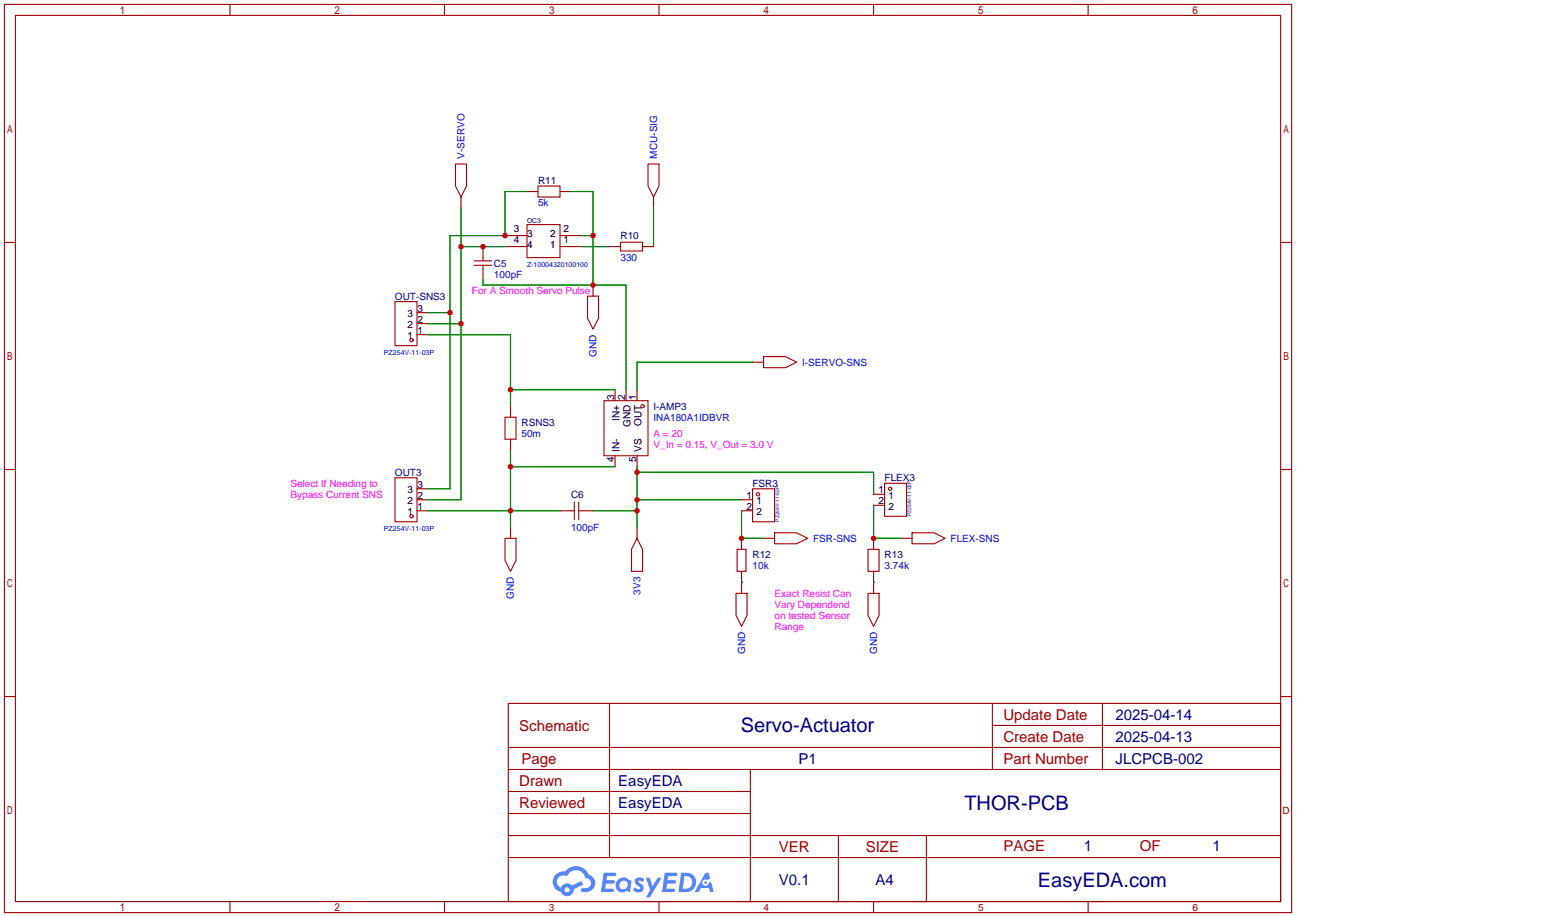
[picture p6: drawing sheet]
<svg xmlns="http://www.w3.org/2000/svg" width="357mm" height="212mm" viewBox="0 0 357 212" stroke-linecap="round" stroke-linejoin="round" font-family="sans-serif">
<g fill="none" stroke="#a10000" stroke-width=".25">
<path d="M1 1h297.2v209.6h-297.2zM3.6 3.6h292.1v204.4h-292.1zM53.1 1v2.6M102.6 1v2.6M152.1 1v2.6M201.7 1v2.6M251.2 1v2.6M1 55.9h2.6M295.7 55.9h2.5M1 108.3h2.6M295.7 108.3h2.5M1 160.7h2.6"/>
<path d="M117.3 162.3h178.4v45.7h-178.4zM117.3 177.5h178.4M117.3 172.5h178.4M140.7 162.3v35.6M173.2 177.5v30.5M229.1 162.3v15.2M229.1 167.4h66.6M254.5 162.3v15.2M295.7 160.7h2.5M117.3 182.6h55.9M117.3 197.9h178.4M117.3 192.8h178.4"/>
<path d="M117.3 187.7h55.9M193.5 192.8v15.2M213.9 192.8v15.2M53.1 208v2.6M102.6 208v2.6M152.1 208v2.6M201.7 208v2.6M251.2 208v2.6"/>
</g>
<g fill="#5487ff">
<path d="M146.9 202.7a1.3 1.3 0 0 1 1.8 .3l-.4 .6a.54 .54 0 0 0-.9-.2l.1 .2a1.28 1.28 0 0 1 .8 2 1.53 1.53 0 0 1-2.2-.3l.5-.6 .8 .5a.31 .31 0 0 0 .4-.3 .31 .31 0 0 0-.3-.4 1.12 1.12 0 0 1-.6-1.8z"/>
<path d="M149.1 202.5h.9l.6 2 1.2-2h.9l-2.7 4.6h-.9l1-1.7z"/>
<path d="M139.4 201.4h2.2a.46 .46 0 0 1 .5 0 .46 .46 0 0 1 .1 .6l-.3 .1-1.8 .1-.1 .9h1.6a.4 .4 0 0 1 .4 .4 .4 .4 0 0 1-.4 .4h-1.7l-.2 1.2h1.4a.46 .46 0 0 1 .5 0 .46 .46 0 0 1 .1 .5l-.3 .2h-2.7z"/>
<path d="M153.5 201.4h2.2a.47 .47 0 0 1 .5 0 .47 .47 0 0 1 .2 .6l-.4 .1-1.8 .1-.1 .9h1.7a.4 .4 0 0 1 .3 .4 .4 .4 0 0 1-.4 .4h-1.7l-.2 1.2h1.4a.46 .46 0 0 1 .5 0 .46 .46 0 0 1 .1 .5l-.3 .2h-2.7z"/>
<path d="M162.9 201.4h.7l.4 1.3-.7 .4a.75 .75 0 0 0-1.1 .3 .75 .75 0 0 0 .5 1 .75 .75 0 0 0 .9-.7l.5-.2 .7 2.3h-.9l-.2-.9h-1.9l-.5 .9h-.9z"/>
<path d="M157.3 201.4l-.7 4.4h1.5a2.27 2.27 0 0 0 2.6-2.2 2.27 2.27 0 0 0-2.7-2.2zM158 202.1a1.5 1.5 0 0 1 1.8 1.6 1.5 1.5 0 0 1-1.9 1.4h-.3z"/>
<path d="M142.7 203a1.6 1.6 0 0 0-.3 2.3 1.6 1.6 0 0 0 2.3 .2l.8 .3 .3-2.4-.2-.3-.4-.1a1.58 1.58 0 0 0-2.5 0zM143.3 203.5a.99 .99 0 0 1 1.6 .6 .99 .99 0 0 1-1.3 1.1 .98 .98 0 0 1-.3-1.7z"/>
<path d="M128.3 201.8a2.37 2.37 0 0 0 1.2 4 1.54 1.54 0 0 0 1.7 1 1.54 1.54 0 0 0 1.3-1.6l2.1-1.1-.5-.8-2 1a1.57 1.57 0 0 0-2.6 .5 1.5 1.5 0 0 1-.8-2.1 1.5 1.5 0 0 1 2.2-.5 2.23 2.23 0 0 1 2.3-1.4 2.23 2.23 0 0 1 2 1.8 1.16 1.16 0 0 1 1.2 1.1 1.16 1.16 0 0 1-1.1 1.2h-.6a.47 .47 0 0 0-.6 .4 .47 .47 0 0 0 .4 .5 2.14 2.14 0 0 0 2.7-1.3 2.14 2.14 0 0 0-1.3-2.7 3.2 3.2 0 0 0-5.5-.7l-1.1 .1zM130.4 205.3a.58 .58 0 0 1 1.1 0 .58 .58 0 0 1-1.1 0z"/>
<circle cx="162.9" cy="203.6" r=".28"/>
</g>
<g fill="none" stroke="#a10000" stroke-width=".25">
<path d="M105.2 37.8h2.5v5.1l-1.3 2.6-1.2-2.6zM149.6 37.8h2.5v5.1l-1.2 2.6-1.3-2.6zM111.5 59.4v.8M121.7 51.8h7.6v7.6h-7.6zM124.2 42.9h5.1v2.6h-5.1zM143.3 55.9h5v2h-5zM91.2 69.6h5.1v10.2h-5.1zM109.5 61.2h4M109.5 60.2h4M111.5 61.2v.8M135.6 68.3h2.6v5.1l-1.3 2.5-1.3-2.5zM116.6 96.3h2.5v5h-2.5z"/>
<path d="M139.4 92.5h10.2v12.7h-10.2zM176.3 82.3h5.1l2.5 1.3-2.5 1.2h-5.1zM91.2 110.2h5.1v10.2h-5.1zM131.8 117.9h.8M132.6 115.8v4.1M133.6 115.8v4.1M133.6 117.9h.8M173.7 112.8h5.1v7.6h-5.1zM204.2 111.5h5.1v7.6h-5.1zM116.6 124.2h2.5v5.1l-1.2 2.5-1.3-2.5zM147.1 124.2l1.2 2.5v5.1h-2.5v-5.1zM169.9 136.9h2.6v5.1l-1.3 2.5-1.3-2.5z"/>
<path d="M170.2 126.7h2v5.1h-2zM178.8 122.9h5.1l2.5 1.3-2.5 1.3h-5.1zM200.4 126.7h2.5v5.1h-2.5zM200.4 136.9h2.5v5.1l-1.2 2.5-1.3-2.5zM210.6 122.9h5l2.6 1.3-2.6 1.3h-5z"/>
<circle cx="95" cy="78.5" r=".38"/>
<circle cx="148.3" cy="93.7" r=".38"/>
<circle cx="95" cy="119.1" r=".38"/>
<circle cx="175" cy="114" r=".38"/>
<circle cx="205.5" cy="112.8" r=".38"/>
</g>
<g fill="none" stroke="#870000" stroke-width=".25">
<path d="M106.4 45.5v2.5M111.5 56.9v2.5M116.6 56.9h5.1M116.6 54.4h5.1M121.7 44.2h2.5M129.3 56.9h5.1M129.3 54.4h5.1M129.3 44.2h2.5M140.7 56.9h2.6M148.3 56.9h2.6M150.9 45.5v2.5M96.3 77.2h2.5"/>
<path d="M96.3 74.7h2.5M96.3 72.1h2.5M111.5 62v2.5M136.9 65.8v2.5M117.9 93.7v2.6M142 89.9v2.6M144.5 89.9v2.6M147.1 89.9v2.6M173.7 83.6h2.6M96.3 117.9h2.5M96.3 115.3h2.5M96.3 112.8h2.5"/>
<path d="M117.9 101.3v2.6M129.3 117.9h2.5M134.4 117.9h2.5M142 105.2v2.5M147.1 105.2v2.5M171.2 117.9h2.5M171.2 115.3h2.5M201.7 114h2.5M201.7 116.6h2.5M117.9 121.7v2.5M147.1 121.7v2.5M171.2 124.2v2.5"/>
<path d="M171.2 131.8v5.1M176.3 124.2h2.5M201.7 124.2v2.5M201.7 131.8v5.1M208 124.2h2.6"/>
</g>
<g fill="none" stroke="#008700" stroke-width=".25">
<path d="M106.4 48v67.3h-7.6M106.4 56.9h10.2M121.7 44.2h-5.1v10.2h-12.7v58.4h-5.1M131.8 44.2h5.1v21.6M134.4 56.9h6.3M134.4 54.4h2.5M150.9 48v8.9M98.8 74.7h7.6M98.8 77.2h19.1v16.5M98.8 72.1h5.1M111.5 64.5v1.3h33v24.1M117.9 89.9h24.1"/>
<path d="M173.7 83.6h-26.6v6.3M98.8 117.9h30.5M117.9 103.9v17.8M117.9 107.7h24.1M136.9 117.9h10.2M147.1 115.3h24.1M147.1 107.7v14M147.1 109h54.6v5M171.2 117.9v6.3h5.1M201.7 116.6v7.6h6.3M171.2 134.4h.1M201.7 134.4h.1"/>
</g>
<g fill="#c00">
<circle cx="106.4" cy="74.7" r=".63"/>
<circle cx="106.4" cy="56.9" r=".63"/>
<circle cx="111.5" cy="56.9" r=".63"/>
<circle cx="117.9" cy="89.9" r=".63"/>
<circle cx="117.9" cy="117.9" r=".63"/>
<circle cx="117.9" cy="107.7" r=".63"/>
<circle cx="116.6" cy="54.4" r=".63"/>
<circle cx="103.9" cy="72.1" r=".63"/>
<circle cx="136.9" cy="54.4" r=".63"/>
<circle cx="136.9" cy="65.8" r=".63"/>
<circle cx="147.1" cy="117.9" r=".63"/>
<circle cx="147.1" cy="115.3" r=".63"/>
<circle cx="147.1" cy="109" r=".63"/>
<circle cx="171.2" cy="124.2" r=".63"/>
<circle cx="201.7" cy="124.2" r=".63"/>
</g>
<g font-size="4.6" fill="#000080">
<text x="171" y="169">Servo-Actuator</text>
<text x="222.6" y="186.8">THOR-PCB</text>
<text x="239.6" y="204.6">EasyEDA.com</text>
</g>
<g font-size="3.5" fill="#a00000">
<text x="231.6" y="166.1">Update Date</text>
<text x="119.9" y="168.6">Schematic</text>
<text x="231.6" y="171.1">Create Date</text>
<text x="120.4" y="176.2">Page</text>
<text x="231.6" y="176.2">Part Number</text>
<text x="119.9" y="181.3">Drawn</text>
<text x="119.9" y="186.4">Reviewed</text>
<text x="179.8" y="196.5">VER</text>
<text x="199.9" y="196.5">SIZE</text>
<text x="231.6" y="196.3">PAGE</text>
<text x="263.1" y="196.3">OF</text>
</g>
<g font-size="3.5" fill="#000080">
<text x="257.6" y="166.1">2025-04-14</text>
<text x="257.6" y="171.1">2025-04-13</text>
<text x="184.3" y="176.2">P1</text>
<text x="257.6" y="176.2">JLCPCB-002</text>
<text x="142.7" y="181.3">EasyEDA</text>
<text x="142.7" y="186.4">EasyEDA</text>
<text x="250.2" y="196.3">1</text>
<text x="280" y="196.3">1</text>
<text x="179.8" y="204.2">V0.1</text>
<text x="202.1" y="204.2">A4</text>
</g>
<g font-size="2.3" fill="#00f">
<text x="107.2" y="36.6" transform="rotate(-90 107.2 36.6)">V-SERVO</text>
<text x="151.7" y="36.6" transform="rotate(-90 151.7 36.6)">MCU-SIG</text>
<text x="124.2" y="47.5">5k</text>
<text x="114" y="64.1">100pF</text>
<text x="143.3" y="60.2">330</text>
<text x="137.7" y="82.3" transform="rotate(-90 137.7 82.3)">GND</text>
<text x="185.2" y="84.4">I-SERVO-SNS</text>
<text x="120.4" y="100.9">50m</text>
<text x="150.9" y="97.1">INA180A1IDBVR</text>
<text x="131.8" y="122.5">100pF</text>
<text x="187.7" y="125">FSR-SNS</text>
<text x="219.5" y="125">FLEX-SNS</text>
<text x="173.7" y="131.4">10k</text>
<text x="204.2" y="131.4">3.74k</text>
<text x="147.9" y="137.2" transform="rotate(-90 147.9 137.2)">3V3</text>
<text x="118.7" y="138.2" transform="rotate(-90 118.7 138.2)">GND</text>
<text x="172" y="150.9" transform="rotate(-90 172 150.9)">GND</text>
<text x="202.5" y="150.9" transform="rotate(-90 202.5 150.9)">GND</text>
</g>
<g font-size="2.3" fill="#000080">
<text x="124.2" y="42.5">R11</text>
<text x="143.3" y="55.2">R10</text>
<text x="114" y="61.5">C5</text>
<text x="91.2" y="69.1">OUT-SNS3</text>
<text x="150.9" y="94.5">I-AMP3</text>
<text x="120.4" y="98.3">RSNS3</text>
<text x="91.2" y="109.8">OUT3</text>
<text x="173.7" y="112.3">FSR3</text>
<text x="204.2" y="111">FLEX3</text>
<text x="131.8" y="114.9">C6</text>
<text x="173.7" y="128.8">R12</text>
<text x="204.2" y="128.8">R13</text>
</g>
<g font-size="2.3">
<text x="118.6" y="53.6">3</text>
<text x="130.1" y="53.6">2</text>
<text x="118.6" y="56.2">4</text>
<text x="121.7" y="54.7">3</text>
<text x="121.7" y="57.2">4</text>
<text x="127" y="57.2">1</text>
<text x="127" y="54.7">2</text>
<text x="130.1" y="56.2">1</text>
<text x="96.4" y="71.9">3</text>
<text x="94" y="75.7">2</text>
<text x="94" y="73.2">3</text>
<text x="96.4" y="77">1</text>
<text x="96.4" y="74.4">2</text>
<text x="94" y="78.3">1</text>
<text x="141.8" y="92.3" transform="rotate(-90 141.8 92.3)">3</text>
<text x="144.3" y="92.3" transform="rotate(-90 144.3 92.3)">2</text>
<text x="146.8" y="92.3" transform="rotate(-90 146.8 92.3)">1</text>
<text x="143" y="97.1" transform="rotate(-90 143 97.1)">IN+</text>
<text x="145.6" y="98.5" transform="rotate(-90 145.6 98.5)">GND</text>
<text x="148.1" y="98.3" transform="rotate(-90 148.1 98.3)">OUT</text>
<text x="141.8" y="106.6" transform="rotate(-90 141.8 106.6)">4</text>
<text x="143" y="104.2" transform="rotate(-90 143 104.2)">IN-</text>
<text x="146.8" y="106.6" transform="rotate(-90 146.8 106.6)">5</text>
<text x="148.1" y="104.2" transform="rotate(-90 148.1 104.2)">VS</text>
<text x="94" y="113.8">3</text>
<text x="96.4" y="112.5">3</text>
<text x="202.8" y="113.8">1</text>
<text x="94" y="118.9">1</text>
<text x="94" y="116.4">2</text>
<text x="96.4" y="117.6">1</text>
<text x="96.4" y="115.1">2</text>
<text x="172.3" y="115.1">1</text>
<text x="172.3" y="117.6">2</text>
<text x="174.7" y="116.4">1</text>
<text x="174.7" y="118.9">2</text>
<text x="202.8" y="116.4">2</text>
<text x="205.2" y="115.1">1</text>
<text x="205.2" y="117.6">2</text>
</g>
<g font-size="2.3" fill="#f0f">
<text x="109" y="67.9">For A Smooth Servo Pulse</text>
<text x="150.9" y="100.9">A = 20</text>
<text x="150.9" y="103.4">V_In = 0.15, V_Out = 3.0 V</text>
<text x="67.1" y="112.3">Select If Needing to</text>
<text x="67.1" y="114.9">Bypass Current SNS</text>
<text x="178.8" y="137.7">Exact Resist Can</text>
<text x="178.8" y="140.3">Vary Dependend</text>
<text x="178.8" y="142.8">on tested Sensor</text>
<text x="178.8" y="145.3">Range</text>
</g>
<g font-size="2.3" fill="#a00000">
<text x="296.1" y="187.7">D</text>
<text x="126.7" y="210.1">3</text>
<text x="176.3" y="210.1">4</text>
<text x="225.8" y="210.1">5</text>
<text x="275.3" y="210.1">6</text>
</g>
<text font-size="1.6" fill="#000080" x="121.7" y="51.5">OC3</text>
<g font-size="1.6" fill="#00f">
<text x="121.7" y="61.7">Z-10004320100100</text>
<text x="88.6" y="82">PZ254V-11-03P</text>
<text x="88.6" y="122.6">PZ254V-11-03P</text>
</g>
<g font-size="1.2" fill="#00f">
<text x="210.3" y="119.1" transform="rotate(-90 210.3 119.1)">PZ254V-11-02P</text>
<text x="179.9" y="120.4" transform="rotate(-90 179.9 120.4)">PZ254V-11-02P</text>
</g>
</svg>
